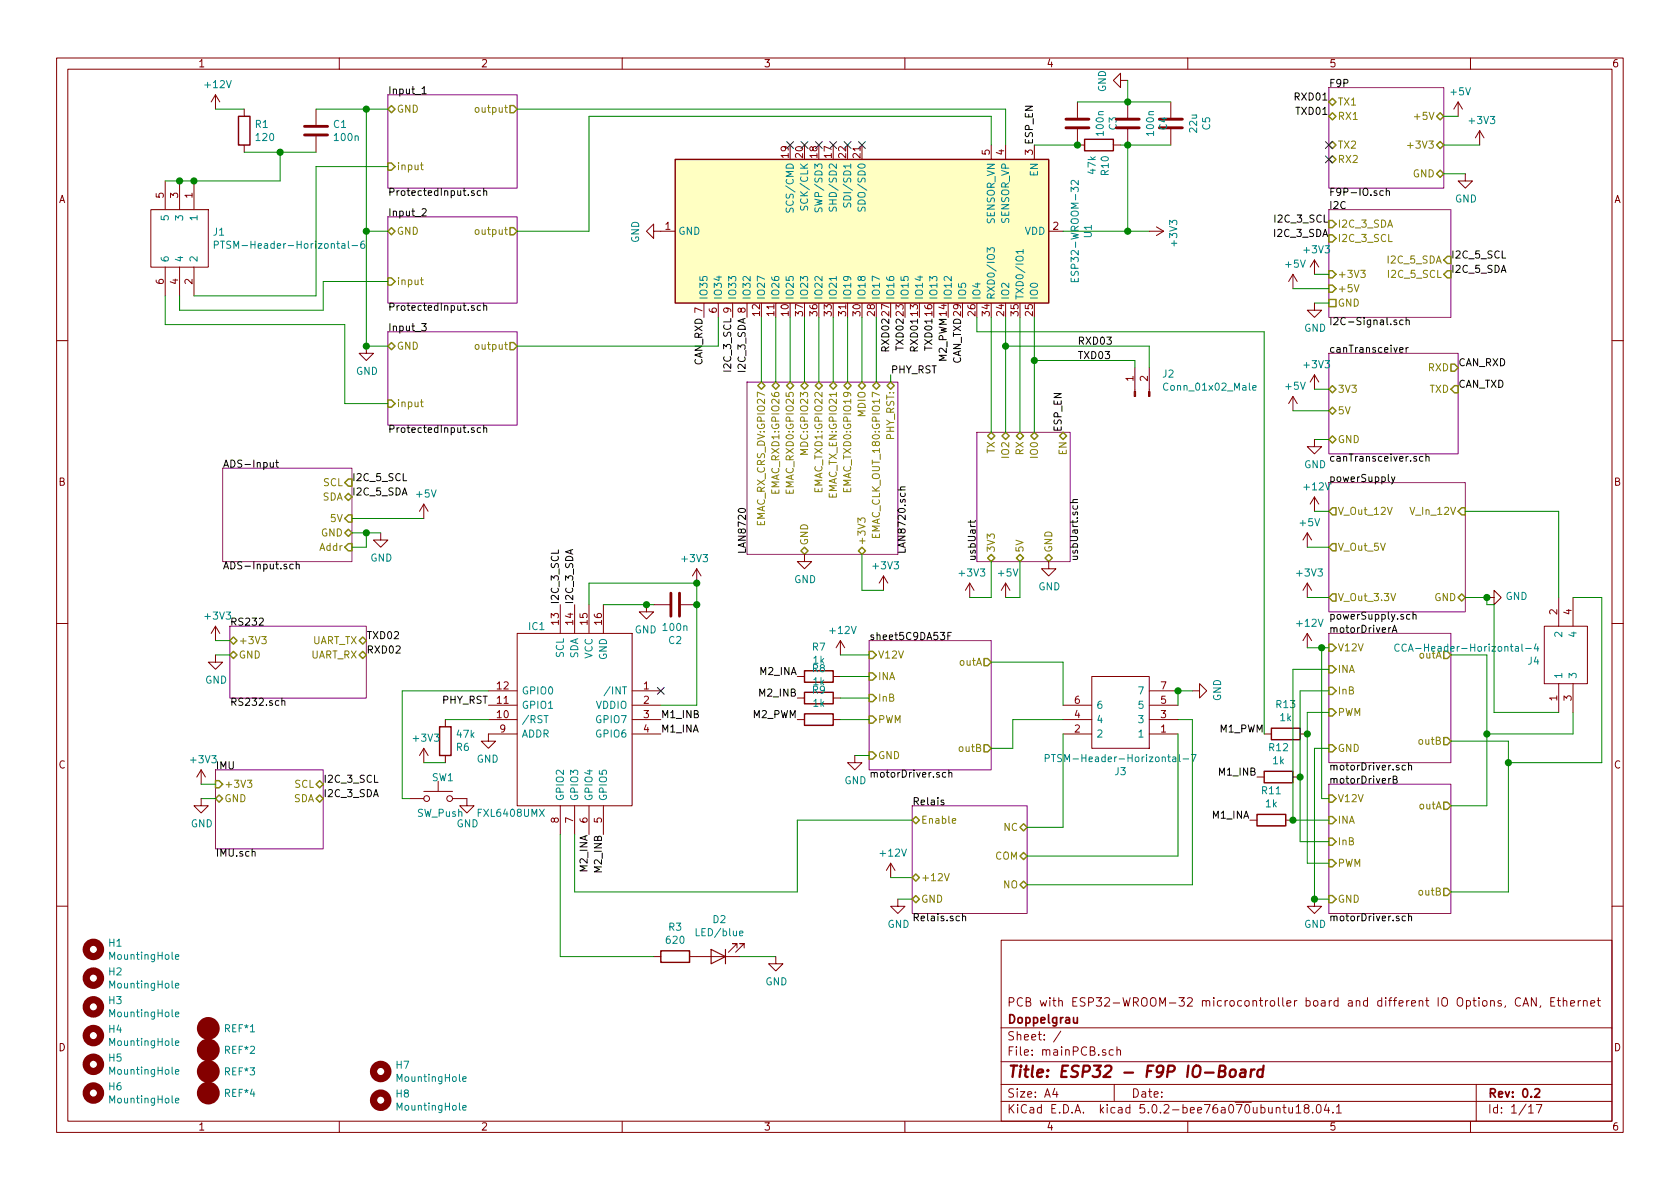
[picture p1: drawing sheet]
EESchema Schematic File Version 4
LIBS:mainPCB-cache
EELAYER 26 0
EELAYER END
$Descr A4 11693 8268
encoding utf-8
Sheet 1 17
Title "ESP32 - F9P IO-Board"
Date ""
Rev "0.2"
Comp "Doppelgrau"
Comment1 "PCB with ESP32-WROOM-32 microcontroller board and different IO Options, CAN, Ethernet"
Comment2 ""
Comment3 ""
Comment4 ""
$EndDescr
$Sheet
S 9250 3350 950  900 
U 5C428BD5
F0 "powerSupply" 50
F1 "powerSupply.sch" 50
F2 "V_In_12V" I R 10200 3550 50 
F3 "GND" B R 10200 4150 50 
F4 "V_Out_12V" O L 9250 3550 50 
F5 "V_Out_5V" O L 9250 3800 50 
F6 "V_Out_3.3V" O L 9250 4150 50 
$EndSheet
$Comp
L power:+12V #PWR023
U 1 1
P 6200 6100
F 0 "#PWR023" H 6200 5950 50  0001 C CNN
F 1 "+12V" H 6215 6273 50  0000 C CNN
F 2 "" H 6200 6100 50  0001 C CNN
F 3 "" H 6200 6100 50  0001 C CNN
	1    6200 6100
	1    0    0    -1  
$EndComp
$Comp
L power:+5V #PWR033
U 1 1
P 9100 3800
F 0 "#PWR033" H 9100 3650 50  0001 C CNN
F 1 "+5V" H 9115 3973 50  0000 C CNN
F 2 "" H 9100 3800 50  0001 C CNN
F 3 "" H 9100 3800 50  0001 C CNN
	1    9100 3800
	1    0    0    -1  
$EndComp
$Comp
L power:+3V3 #PWR034
U 1 1
P 9100 4150
F 0 "#PWR034" H 9100 4000 50  0001 C CNN
F 1 "+3V3" H 9115 4323 50  0000 C CNN
F 2 "" H 9100 4150 50  0001 C CNN
F 3 "" H 9100 4150 50  0001 C CNN
	1    9100 4150
	1    0    0    -1  
$EndComp
Wire Wire Line
	6200 6100 6350 6100
Wire Wire Line
	9250 3800 9100 3800
Wire Wire Line
	9100 4150 9250 4150
$Sheet
S 9250 4400 850  900 
U 5C443F4F
F0 "motorDriverA" 50
F1 "motorDriver.sch" 50
F2 "V12V" I L 9250 4500 50 
F3 "outA" O R 10100 4550 50 
F4 "outB" O R 10100 5150 50 
F5 "INA" I L 9250 4650 50 
F6 "InB" I L 9250 4800 50 
F7 "PWM" I L 9250 4950 50 
F8 "GND" I L 9250 5200 50 
$EndSheet
$Sheet
S 2700 650  900  650 
U 5C4EB24D
F0 "Input_1" 50
F1 "ProtectedInput.sch" 50
F2 "GND" B L 2700 750 50 
F3 "output" O R 3600 750 50 
F4 "input" I L 2700 1150 50 
$EndSheet
$Sheet
S 2700 1500 900  600 
U 5C4EB277
F0 "Input_2" 50
F1 "ProtectedInput.sch" 50
F2 "GND" B L 2700 1600 50 
F3 "output" O R 3600 1600 50 
F4 "input" I L 2700 1950 50 
$EndSheet
$Comp
L power:+12V #PWR01
U 1 1
P 1500 750
F 0 "#PWR01" H 1500 600 50  0001 C CNN
F 1 "+12V" H 1515 923 50  0000 C CNN
F 2 "" H 1500 750 50  0001 C CNN
F 3 "" H 1500 750 50  0001 C CNN
	1    1500 750 
	1    0    0    -1  
$EndComp
$Comp
L power:GND #PWR04
U 1 1
P 2550 2400
F 0 "#PWR04" H 2550 2150 50  0001 C CNN
F 1 "GND" H 2555 2227 50  0000 C CNN
F 2 "" H 2550 2400 50  0001 C CNN
F 3 "" H 2550 2400 50  0001 C CNN
	1    2550 2400
	1    0    0    -1  
$EndComp
Wire Wire Line
	1700 750  1500 750 
Wire Wire Line
	2550 750  2700 750 
Wire Wire Line
	2550 1600 2700 1600
Connection ~ 2550 1600
Wire Wire Line
	2250 1950 2700 1950
$Comp
L Device:R R1
U 1 1
P 1700 900
F 0 "R1" H 1770 946 50  0000 L CNN
F 1 "120" H 1770 855 50  0000 L CNN
F 2 "Resistor_SMD:R_0805_2012Metric" V 1630 900 50  0001 C CNN
F 3 "" H 1700 900 50  0001 C CNN
	1    1700 900 
	1    0    0    -1  
$EndComp
$Sheet
S 1550 3250 900  650 
U 5C531571
F0 "ADS-Input" 50
F1 "ADS-Input.sch" 50
F2 "GND" B R 2450 3700 50 
F3 "SDA" B R 2450 3450 50 
F4 "SCL" I R 2450 3350 50 
F5 "5V" I R 2450 3600 50 
F6 "Addr" I R 2450 3800 50 
$EndSheet
Wire Wire Line
	2450 3600 2950 3600
$Comp
L power:+5V #PWR012
U 1 1
P 2950 3600
F 0 "#PWR012" H 2950 3450 50  0001 C CNN
F 1 "+5V" H 2965 3773 50  0000 C CNN
F 2 "" H 2950 3600 50  0001 C CNN
F 3 "" H 2950 3600 50  0001 C CNN
	1    2950 3600
	1    0    0    -1  
$EndComp
Text Label 2450 3350 0    50   ~ 0
I2C_5_SCL
Text Label 2450 3450 0    50   ~ 0
I2C_5_SDA
Text Label 2250 5450 0    50   ~ 0
I2C_3_SCL
Text Label 2250 5550 0    50   ~ 0
I2C_3_SDA
$Comp
L Device:C C1
U 1 1
P 2200 900
F 0 "C1" H 2315 946 50  0000 L CNN
F 1 "100n" H 2315 855 50  0000 L CNN
F 2 "Capacitor_SMD:C_0805_2012Metric" H 2238 750 50  0001 C CNN
F 3 "" H 2200 900 50  0001 C CNN
	1    2200 900 
	1    0    0    -1  
$EndComp
Wire Wire Line
	2550 750  2550 1600
Wire Wire Line
	2550 750  2200 750 
Connection ~ 2550 750 
Wire Wire Line
	2200 1050 1950 1050
$Comp
L Mechanical:MountingHole H5
U 1 1
P 650 7400
F 0 "H5" H 750 7446 50  0000 L CNN
F 1 "MountingHole" H 750 7355 50  0000 L CNN
F 2 "MountingHole:MountingHole_3.2mm_M3_DIN965" H 650 7400 50  0001 C CNN
F 3 "" H 650 7400 50  0001 C CNN
	1    650  7400
	1    0    0    -1  
$EndComp
$Comp
L Mechanical:MountingHole H2
U 1 1
P 650 6800
F 0 "H2" H 750 6846 50  0000 L CNN
F 1 "MountingHole" H 750 6755 50  0000 L CNN
F 2 "MountingHole:MountingHole_4.3mm_M4_DIN965" H 650 6800 50  0001 C CNN
F 3 "" H 650 6800 50  0001 C CNN
	1    650  6800
	1    0    0    -1  
$EndComp
$Comp
L Mechanical:MountingHole H3
U 1 1
P 650 7000
F 0 "H3" H 750 7046 50  0000 L CNN
F 1 "MountingHole" H 750 6955 50  0000 L CNN
F 2 "MountingHole:MountingHole_4.3mm_M4_DIN965" H 650 7000 50  0001 C CNN
F 3 "" H 650 7000 50  0001 C CNN
	1    650  7000
	1    0    0    -1  
$EndComp
$Comp
L Mechanical:MountingHole H1
U 1 1
P 650 6600
F 0 "H1" H 750 6646 50  0000 L CNN
F 1 "MountingHole" H 750 6555 50  0000 L CNN
F 2 "MountingHole:MountingHole_4.3mm_M4_DIN965" H 650 6600 50  0001 C CNN
F 3 "" H 650 6600 50  0001 C CNN
	1    650  6600
	1    0    0    -1  
$EndComp
$Comp
L Mechanical:MountingHole H4
U 1 1
P 650 7200
F 0 "H4" H 750 7246 50  0000 L CNN
F 1 "MountingHole" H 750 7155 50  0000 L CNN
F 2 "MountingHole:MountingHole_4.3mm_M4_DIN965" H 650 7200 50  0001 C CNN
F 3 "" H 650 7200 50  0001 C CNN
	1    650  7200
	1    0    0    -1  
$EndComp
$Sheet
S 9250 5450 850  900 
U 5C9CCBB2
F0 "motorDriverB" 50
F1 "motorDriver.sch" 50
F2 "V12V" I L 9250 5550 50 
F3 "outA" O R 10100 5600 50 
F4 "outB" O R 10100 6200 50 
F5 "INA" I L 9250 5700 50 
F6 "InB" I L 9250 5850 50 
F7 "PWM" I L 9250 6000 50 
F8 "GND" I L 9250 6250 50 
$EndSheet
Wire Wire Line
	10200 4150 10350 4150
Wire Wire Line
	10100 4550 10350 4550
Wire Wire Line
	10500 5150 10100 5150
Wire Wire Line
	10500 5150 10500 5300
Wire Wire Line
	10500 6200 10100 6200
Wire Wire Line
	10100 5600 10350 5600
Wire Wire Line
	10350 5600 10350 5100
Wire Wire Line
	9250 5200 9150 5200
Wire Wire Line
	9150 5200 9150 6250
Wire Wire Line
	9150 6250 9250 6250
$Comp
L power:GND #PWR041
U 1 1
P 9150 6250
F 0 "#PWR041" H 9150 6000 50  0001 C CNN
F 1 "GND" H 9155 6077 50  0000 C CNN
F 2 "" H 9150 6250 50  0001 C CNN
F 3 "" H 9150 6250 50  0001 C CNN
	1    9150 6250
	1    0    0    -1  
$EndComp
Connection ~ 9150 6250
Wire Wire Line
	9250 6000 9100 6000
Wire Wire Line
	9100 4950 9250 4950
Wire Wire Line
	9250 5850 9050 5850
Wire Wire Line
	9050 4800 9250 4800
Wire Wire Line
	9250 5700 9000 5700
Wire Wire Line
	9000 4650 9250 4650
Wire Wire Line
	9250 4500 9200 4500
Wire Wire Line
	9200 4500 9200 5550
Wire Wire Line
	9200 5550 9250 5550
$Comp
L power:+12V #PWR035
U 1 1
P 9100 4500
F 0 "#PWR035" H 9100 4350 50  0001 C CNN
F 1 "+12V" H 9115 4673 50  0000 C CNN
F 2 "" H 9100 4500 50  0001 C CNN
F 3 "" H 9100 4500 50  0001 C CNN
	1    9100 4500
	1    0    0    -1  
$EndComp
Wire Wire Line
	9200 4500 9100 4500
Connection ~ 9200 4500
$Comp
L Device:R R11
U 1 1
P 8850 5700
F 0 "R11" V 8643 5700 50  0000 C CNN
F 1 "1k" V 8734 5700 50  0000 C CNN
F 2 "Resistor_SMD:R_0805_2012Metric" V 8780 5700 50  0001 C CNN
F 3 "~" H 8850 5700 50  0001 C CNN
	1    8850 5700
	0    1    1    0   
$EndComp
Connection ~ 9000 5700
$Comp
L Device:R R12
U 1 1
P 8900 5400
F 0 "R12" V 8693 5400 50  0000 C CNN
F 1 "1k" V 8784 5400 50  0000 C CNN
F 2 "Resistor_SMD:R_0805_2012Metric" V 8830 5400 50  0001 C CNN
F 3 "~" H 8900 5400 50  0001 C CNN
	1    8900 5400
	0    1    1    0   
$EndComp
$Comp
L Device:R R13
U 1 1
P 8950 5100
F 0 "R13" V 8743 5100 50  0000 C CNN
F 1 "1k" V 8834 5100 50  0000 C CNN
F 2 "Resistor_SMD:R_0805_2012Metric" V 8880 5100 50  0001 C CNN
F 3 "~" H 8950 5100 50  0001 C CNN
	1    8950 5100
	0    1    1    0   
$EndComp
Connection ~ 9050 5400
Wire Wire Line
	9050 5400 9050 4800
Connection ~ 9100 5100
Wire Wire Line
	9100 5100 9100 4950
Text Label 8800 5100 2    50   ~ 0
M1_PWM
Wire Wire Line
	9050 5400 9050 5850
Wire Wire Line
	9000 4650 9000 5700
Wire Wire Line
	9100 5100 9100 6000
Text Label 8750 5400 2    50   ~ 0
M1_INB
Text Label 8700 5700 2    50   ~ 0
M1_INA
$Comp
L RF_Module:ESP32-WROOM-32 U1
U 1 1
P 6000 1600
F 0 "U1" H 6000 3178 50  0000 C CNN
F 1 "ESP32-WROOM-32" H 6000 3087 50  0000 C CNN
F 2 "RF_Module:ESP32-WROOM-32" H 6000 100 50  0001 C CNN
F 3 "https://www.espressif.com/sites/default/files/documentation/esp32-wroom-32_datasheet_en.pdf" H 5700 1650 50  0001 C CNN
	1    6000 1600
	0    1    1    0   
$EndComp
$Sheet
S 9250 1450 850  750 
U 5CA10EE5
F0 "I2C" 50
F1 "I2C-Signal.sch" 50
F2 "I2C_3_SDA" I L 9250 1550 50 
F3 "I2C_3_SCL" I L 9250 1650 50 
F4 "+3V3" I L 9250 1900 50 
F5 "+5V" I L 9250 2000 50 
F6 "GND" U L 9250 2100 50 
F7 "I2C_5_SDA" I R 10100 1800 50 
F8 "I2C_5_SCL" I R 10100 1900 50 
$EndSheet
$Comp
L power:GND #PWR011
U 1 1
P 2650 3700
F 0 "#PWR011" H 2650 3450 50  0001 C CNN
F 1 "GND" H 2655 3527 50  0000 C CNN
F 2 "" H 2650 3700 50  0001 C CNN
F 3 "" H 2650 3700 50  0001 C CNN
	1    2650 3700
	1    0    0    -1  
$EndComp
Wire Wire Line
	2650 3700 2550 3700
$Sheet
S 9250 600  800  700 
U 5C9A3001
F0 "F9P" 50
F1 "F9P-IO.sch" 50
F2 "GND" B R 10050 1200 50 
F3 "+5V" B R 10050 800 50 
F4 "+3V3" B R 10050 1000 50 
F5 "TX1" B L 9250 700 50 
F6 "RX1" B L 9250 800 50 
F7 "TX2" B L 9250 1000 50 
F8 "RX2" B L 9250 1100 50 
$EndSheet
$Sheet
S 2700 2300 900  650 
U 5C9B01EE
F0 "Input_3" 50
F1 "ProtectedInput.sch" 50
F2 "GND" B L 2700 2400 50 
F3 "output" O R 3600 2400 50 
F4 "input" I L 2700 2800 50 
$EndSheet
$Sheet
S 9250 2450 900  700 
U 5C9C5354
F0 "canTransceiver" 50
F1 "canTransceiver.sch" 50
F2 "TXD" I R 10150 2700 50 
F3 "RXD" O R 10150 2550 50 
F4 "5V" B L 9250 2850 50 
F5 "3V3" B L 9250 2700 50 
F6 "GND" B L 9250 3050 50 
$EndSheet
$Sheet
S 6800 3000 650  900 
U 5C9C8AC0
F0 "usbUart" 50
F1 "usbUart.sch" 50
F2 "3V3" B B 6900 3900 50 
F3 "5V" B B 7100 3900 50 
F4 "GND" B B 7300 3900 50 
F5 "TX" B T 6900 3000 50 
F6 "RX" B T 7100 3000 50 
F7 "EN" B T 7400 3000 50 
F8 "IO0" B T 7200 3000 50 
F9 "IO2" B T 7000 3000 50 
$EndSheet
$Sheet
S 6050 4450 850  900 
U 5C9DA551
F0 "sheet5C9DA53F" 50
F1 "motorDriver.sch" 50
F2 "V12V" I L 6050 4550 50 
F3 "outA" O R 6900 4600 50 
F4 "outB" O R 6900 5200 50 
F5 "INA" I L 6050 4700 50 
F6 "InB" I L 6050 4850 50 
F7 "PWM" I L 6050 5000 50 
F8 "GND" I L 6050 5250 50 
$EndSheet
Wire Wire Line
	5950 5250 6050 5250
$Comp
L power:GND #PWR022
U 1 1
P 5950 5250
F 0 "#PWR022" H 5950 5000 50  0001 C CNN
F 1 "GND" H 5955 5077 50  0000 C CNN
F 2 "" H 5950 5250 50  0001 C CNN
F 3 "" H 5950 5250 50  0001 C CNN
	1    5950 5250
	1    0    0    -1  
$EndComp
$Comp
L power:+12V #PWR020
U 1 1
P 5850 4550
F 0 "#PWR020" H 5850 4400 50  0001 C CNN
F 1 "+12V" H 5865 4723 50  0000 C CNN
F 2 "" H 5850 4550 50  0001 C CNN
F 3 "" H 5850 4550 50  0001 C CNN
	1    5850 4550
	1    0    0    -1  
$EndComp
Text Label 5550 5000 2    50   ~ 0
M2_PWM
Text Label 5550 4850 2    50   ~ 0
M2_INB
Text Label 5550 4700 2    50   ~ 0
M2_INA
Wire Wire Line
	5850 4550 6050 4550
$Comp
L Device:R R7
U 1 1
P 5700 4700
F 0 "R7" V 5493 4700 50  0000 C CNN
F 1 "1k" V 5584 4700 50  0000 C CNN
F 2 "Resistor_SMD:R_0805_2012Metric" V 5630 4700 50  0001 C CNN
F 3 "~" H 5700 4700 50  0001 C CNN
	1    5700 4700
	0    1    1    0   
$EndComp
$Comp
L Device:R R8
U 1 1
P 5700 4850
F 0 "R8" V 5493 4850 50  0000 C CNN
F 1 "1k" V 5584 4850 50  0000 C CNN
F 2 "Resistor_SMD:R_0805_2012Metric" V 5630 4850 50  0001 C CNN
F 3 "~" H 5700 4850 50  0001 C CNN
	1    5700 4850
	0    1    1    0   
$EndComp
$Comp
L Device:R R9
U 1 1
P 5700 5000
F 0 "R9" V 5493 5000 50  0000 C CNN
F 1 "1k" V 5584 5000 50  0000 C CNN
F 2 "Resistor_SMD:R_0805_2012Metric" V 5630 5000 50  0001 C CNN
F 3 "~" H 5700 5000 50  0001 C CNN
	1    5700 5000
	0    1    1    0   
$EndComp
Wire Wire Line
	5850 4700 6050 4700
Wire Wire Line
	6050 4850 5850 4850
$Comp
L power:+5V #PWR031
U 1 1
P 9000 2000
F 0 "#PWR031" H 9000 1850 50  0001 C CNN
F 1 "+5V" H 9015 2173 50  0000 C CNN
F 2 "" H 9000 2000 50  0001 C CNN
F 3 "" H 9000 2000 50  0001 C CNN
	1    9000 2000
	1    0    0    -1  
$EndComp
$Comp
L power:+3V3 #PWR036
U 1 1
P 9150 1900
F 0 "#PWR036" H 9150 1750 50  0001 C CNN
F 1 "+3V3" H 9165 2073 50  0000 C CNN
F 2 "" H 9150 1900 50  0001 C CNN
F 3 "" H 9150 1900 50  0001 C CNN
	1    9150 1900
	1    0    0    -1  
$EndComp
Wire Wire Line
	9150 2100 9250 2100
$Comp
L power:GND #PWR037
U 1 1
P 9150 2100
F 0 "#PWR037" H 9150 1850 50  0001 C CNN
F 1 "GND" H 9155 1927 50  0000 C CNN
F 2 "" H 9150 2100 50  0001 C CNN
F 3 "" H 9150 2100 50  0001 C CNN
	1    9150 2100
	1    0    0    -1  
$EndComp
Wire Wire Line
	9250 1900 9150 1900
Wire Wire Line
	9000 2000 9250 2000
Text Label 10100 1800 0    50   ~ 0
I2C_5_SCL
Text Label 10100 1900 0    50   ~ 0
I2C_5_SDA
Text Label 9250 1550 2    50   ~ 0
I2C_3_SCL
Text Label 9250 1650 2    50   ~ 0
I2C_3_SDA
$Comp
L power:GND #PWR028
U 1 1
P 8300 4800
F 0 "#PWR028" H 8300 4550 50  0001 C CNN
F 1 "GND" H 8305 4627 50  0000 C CNN
F 2 "" H 8300 4800 50  0001 C CNN
F 3 "" H 8300 4800 50  0001 C CNN
	1    8300 4800
	0    -1   -1   0   
$EndComp
$Comp
L Device:R R10
U 1 1
P 7650 1000
F 0 "R10" H 7720 1046 50  0000 L CNN
F 1 "47k" H 7720 955 50  0000 L CNN
F 2 "Resistor_SMD:R_0805_2012Metric" V 7580 1000 50  0001 C CNN
F 3 "~" H 7650 1000 50  0001 C CNN
	1    7650 1000
	0    1    1    0   
$EndComp
$Comp
L Device:C C3
U 1 1
P 7500 850
F 0 "C3" V 7248 850 50  0000 C CNN
F 1 "100n" V 7339 850 50  0000 C CNN
F 2 "Capacitor_SMD:C_0805_2012Metric" H 7538 700 50  0001 C CNN
F 3 "~" H 7500 850 50  0001 C CNN
	1    7500 850 
	-1   0    0    1   
$EndComp
$Comp
L Device:C C5
U 1 1
P 8150 850
F 0 "C5" V 7898 850 50  0000 C CNN
F 1 "22u" V 7989 850 50  0000 C CNN
F 2 "Capacitor_SMD:C_0805_2012Metric" H 8188 700 50  0001 C CNN
F 3 "~" H 8150 850 50  0001 C CNN
	1    8150 850 
	-1   0    0    1   
$EndComp
$Comp
L Device:C C4
U 1 1
P 7850 850
F 0 "C4" V 7598 850 50  0000 C CNN
F 1 "100n" V 7689 850 50  0000 C CNN
F 2 "Capacitor_SMD:C_0805_2012Metric" H 7888 700 50  0001 C CNN
F 3 "~" H 7850 850 50  0001 C CNN
	1    7850 850 
	-1   0    0    1   
$EndComp
Wire Wire Line
	8150 1000 7850 1000
Connection ~ 7850 1000
Wire Wire Line
	7850 1000 7800 1000
Wire Wire Line
	7850 1600 8000 1600
Wire Wire Line
	7850 1600 7850 1000
$Comp
L power:GND #PWR015
U 1 1
P 4600 1600
F 0 "#PWR015" H 4600 1350 50  0001 C CNN
F 1 "GND" H 4605 1427 50  0000 C CNN
F 2 "" H 4600 1600 50  0001 C CNN
F 3 "" H 4600 1600 50  0001 C CNN
	1    4600 1600
	0    1    1    0   
$EndComp
$Comp
L power:GND #PWR029
U 1 1
P 7850 550
F 0 "#PWR029" H 7850 300 50  0001 C CNN
F 1 "GND" H 7855 377 50  0000 C CNN
F 2 "" H 7850 550 50  0001 C CNN
F 3 "" H 7850 550 50  0001 C CNN
	1    7850 550 
	0    1    1    0   
$EndComp
Wire Wire Line
	7500 700  7850 700 
Connection ~ 7850 700 
Wire Wire Line
	7850 700  8150 700 
Wire Wire Line
	7850 550  7850 700 
NoConn ~ 6000 1000
NoConn ~ 5600 1000
NoConn ~ 5900 1000
NoConn ~ 5800 1000
NoConn ~ 5700 1000
NoConn ~ 5500 1000
$Comp
L power:+3V3 #PWR030
U 1 1
P 8000 1600
F 0 "#PWR030" H 8000 1450 50  0001 C CNN
F 1 "+3V3" H 8015 1773 50  0000 C CNN
F 2 "" H 8000 1600 50  0001 C CNN
F 3 "" H 8000 1600 50  0001 C CNN
	1    8000 1600
	0    1    1    0   
$EndComp
Wire Wire Line
	7000 1000 7000 750 
Wire Wire Line
	3600 1600 4100 1600
Wire Wire Line
	4100 1600 4100 800 
Wire Wire Line
	6900 800  6900 1000
Wire Wire Line
	5000 2400 5000 2200
$Comp
L power:+5V #PWR032
U 1 1
P 9000 2850
F 0 "#PWR032" H 9000 2700 50  0001 C CNN
F 1 "+5V" H 9015 3023 50  0000 C CNN
F 2 "" H 9000 2850 50  0001 C CNN
F 3 "" H 9000 2850 50  0001 C CNN
	1    9000 2850
	1    0    0    -1  
$EndComp
$Comp
L power:+3V3 #PWR038
U 1 1
P 9150 2700
F 0 "#PWR038" H 9150 2550 50  0001 C CNN
F 1 "+3V3" H 9165 2873 50  0000 C CNN
F 2 "" H 9150 2700 50  0001 C CNN
F 3 "" H 9150 2700 50  0001 C CNN
	1    9150 2700
	1    0    0    -1  
$EndComp
Wire Wire Line
	6250 6250 6350 6250
$Comp
L power:GND #PWR024
U 1 1
P 6250 6250
F 0 "#PWR024" H 6250 6000 50  0001 C CNN
F 1 "GND" H 6255 6077 50  0000 C CNN
F 2 "" H 6250 6250 50  0001 C CNN
F 3 "" H 6250 6250 50  0001 C CNN
	1    6250 6250
	1    0    0    -1  
$EndComp
Wire Wire Line
	9250 2700 9150 2700
Wire Wire Line
	9000 2850 9250 2850
Text Label 5100 2200 3    50   ~ 0
I2C_3_SCL
Text Label 5200 2200 3    50   ~ 0
I2C_3_SDA
$Sheet
S 6350 5600 800  750 
U 5CAF5163
F0 "Relais" 50
F1 "Relais.sch" 50
F2 "COM" B R 7150 5950 50 
F3 "NC" B R 7150 5750 50 
F4 "NO" B R 7150 6150 50 
F5 "Enable" B L 6350 5700 50 
F6 "GND" B L 6350 6250 50 
F7 "+12V" B L 6350 6100 50 
$EndSheet
$Comp
L power:GND #PWR045
U 1 1
P 10350 4150
F 0 "#PWR045" H 10350 3900 50  0001 C CNN
F 1 "GND" V 10355 4022 50  0000 R CNN
F 2 "" H 10350 4150 50  0001 C CNN
F 3 "" H 10350 4150 50  0001 C CNN
	1    10350 4150
	0    -1   -1   0   
$EndComp
Wire Wire Line
	7500 1000 7200 1000
Connection ~ 7500 1000
Wire Wire Line
	7850 1600 7400 1600
Connection ~ 7850 1600
Text Label 7200 1000 1    50   ~ 0
ESP_EN
Text Label 7400 3000 1    50   ~ 0
ESP_EN
Wire Wire Line
	7200 2200 7200 2500
Wire Wire Line
	7100 2200 7100 3000
$Comp
L power:GND #PWR027
U 1 1
P 7300 3900
F 0 "#PWR027" H 7300 3650 50  0001 C CNN
F 1 "GND" H 7305 3727 50  0000 C CNN
F 2 "" H 7300 3900 50  0001 C CNN
F 3 "" H 7300 3900 50  0001 C CNN
	1    7300 3900
	1    0    0    -1  
$EndComp
$Comp
L power:+5V #PWR026
U 1 1
P 7000 4150
F 0 "#PWR026" H 7000 4000 50  0001 C CNN
F 1 "+5V" H 7015 4323 50  0000 C CNN
F 2 "" H 7000 4150 50  0001 C CNN
F 3 "" H 7000 4150 50  0001 C CNN
	1    7000 4150
	1    0    0    -1  
$EndComp
$Comp
L power:+3V3 #PWR025
U 1 1
P 6750 4150
F 0 "#PWR025" H 6750 4000 50  0001 C CNN
F 1 "+3V3" H 6765 4323 50  0000 C CNN
F 2 "" H 6750 4150 50  0001 C CNN
F 3 "" H 6750 4150 50  0001 C CNN
	1    6750 4150
	1    0    0    -1  
$EndComp
Wire Wire Line
	6900 4150 6750 4150
Wire Wire Line
	7100 4150 7000 4150
$Comp
L Mechanical:MountingHole H8
U 1 1
P 2650 7650
F 0 "H8" H 2750 7696 50  0000 L CNN
F 1 "MountingHole" H 2750 7605 50  0000 L CNN
F 2 "MountingHole:MountingHole_3.2mm_M3_DIN965" H 2650 7650 50  0001 C CNN
F 3 "~" H 2650 7650 50  0001 C CNN
	1    2650 7650
	1    0    0    -1  
$EndComp
$Comp
L Mechanical:MountingHole H7
U 1 1
P 2650 7450
F 0 "H7" H 2750 7496 50  0000 L CNN
F 1 "MountingHole" H 2750 7405 50  0000 L CNN
F 2 "MountingHole:MountingHole_3.2mm_M3_DIN965" H 2650 7450 50  0001 C CNN
F 3 "~" H 2650 7450 50  0001 C CNN
	1    2650 7450
	1    0    0    -1  
$EndComp
$Sheet
S 5200 2650 1050 1200
U 5CBB01B4
F0 "LAN8720" 50
F1 "LAN8720.sch" 50
F2 "EMAC_CLK_OUT_180:GPIO17" B T 6100 2650 50 
F3 "EMAC_TXD0:GPIO19" B T 5900 2650 50 
F4 "EMAC_TXD1:GPIO22" B T 5700 2650 50 
F5 "EMAC_TX_EN:GPIO21" B T 5800 2650 50 
F6 "+3V3" B B 6000 3850 50 
F7 "PHY_RST:" B T 6200 2650 50 
F8 "MDC:GPIO23" B T 5600 2650 50 
F9 "GND" B B 5600 3850 50 
F10 "EMAC_RX_CRS_DV:GPIO27" B T 5300 2650 50 
F11 "EMAC_RXD0:GPIO25" B T 5500 2650 50 
F12 "EMAC_RXD1:GPIO26" B T 5400 2650 50 
F13 "MDIO" B T 6000 2650 50 
$EndSheet
Wire Wire Line
	7000 2200 7000 2400
Wire Wire Line
	6100 2200 6100 2650
Wire Wire Line
	5900 2200 5900 2650
Wire Wire Line
	5800 2200 5800 2650
Wire Wire Line
	5700 2200 5700 2650
Wire Wire Line
	5600 2650 5600 2200
Wire Wire Line
	5500 2200 5500 2650
Wire Wire Line
	5400 2650 5400 2200
Wire Wire Line
	5300 2200 5300 2650
Wire Wire Line
	6800 2200 6800 2300
Wire Wire Line
	6800 2300 8800 2300
Wire Wire Line
	7200 2500 7900 2500
Connection ~ 7200 2500
Wire Wire Line
	7200 2500 7200 3000
Wire Wire Line
	7100 3900 7100 4150
Wire Wire Line
	6900 4150 6900 3900
$Comp
L power:+3V3 #PWR021
U 1 1
P 6150 4100
F 0 "#PWR021" H 6150 3950 50  0001 C CNN
F 1 "+3V3" H 6165 4273 50  0000 C CNN
F 2 "" H 6150 4100 50  0001 C CNN
F 3 "" H 6150 4100 50  0001 C CNN
	1    6150 4100
	1    0    0    -1  
$EndComp
$Comp
L power:GND #PWR019
U 1 1
P 5600 3850
F 0 "#PWR019" H 5600 3600 50  0001 C CNN
F 1 "GND" H 5605 3677 50  0000 C CNN
F 2 "" H 5600 3850 50  0001 C CNN
F 3 "" H 5600 3850 50  0001 C CNN
	1    5600 3850
	1    0    0    -1  
$EndComp
Wire Wire Line
	6000 3850 6000 4100
Wire Wire Line
	6000 4100 6150 4100
Text Label 4900 2200 3    50   ~ 0
CAN_RXD
Text Label 6700 2200 3    50   ~ 0
CAN_TXD
Text Label 10150 2550 0    50   ~ 0
CAN_RXD
Text Label 10150 2700 0    50   ~ 0
CAN_TXD
Wire Wire Line
	2450 3800 2550 3800
Wire Wire Line
	2550 3800 2550 3700
Connection ~ 2550 3700
Wire Wire Line
	2550 3700 2450 3700
Wire Wire Line
	2550 1600 2550 2400
Wire Wire Line
	2700 2400 2550 2400
Wire Wire Line
	2400 2800 2700 2800
Connection ~ 1950 1050
Wire Wire Line
	1950 1050 1700 1050
Text Label 6200 2200 3    50   ~ 0
RXD02
Text Label 6300 2200 3    50   ~ 0
TXD02
Text Label 6500 2200 3    50   ~ 0
TXD01
Text Label 6400 2200 3    50   ~ 0
RXD01
Text Label 6600 2200 3    50   ~ 0
M2_PWM
Text Label 9250 700  2    50   ~ 0
RXD01
Text Label 9250 800  2    50   ~ 0
TXD01
NoConn ~ 9250 1000
NoConn ~ 9250 1100
$Comp
L power:GND #PWR043
U 1 1
P 10200 1200
F 0 "#PWR043" H 10200 950 50  0001 C CNN
F 1 "GND" H 10205 1027 50  0000 C CNN
F 2 "" H 10200 1200 50  0001 C CNN
F 3 "" H 10200 1200 50  0001 C CNN
	1    10200 1200
	1    0    0    -1  
$EndComp
$Comp
L power:+3V3 #PWR044
U 1 1
P 10300 1000
F 0 "#PWR044" H 10300 850 50  0001 C CNN
F 1 "+3V3" H 10315 1173 50  0000 C CNN
F 2 "" H 10300 1000 50  0001 C CNN
F 3 "" H 10300 1000 50  0001 C CNN
	1    10300 1000
	1    0    0    -1  
$EndComp
$Comp
L power:+5V #PWR042
U 1 1
P 10150 800
F 0 "#PWR042" H 10150 650 50  0001 C CNN
F 1 "+5V" H 10165 973 50  0000 C CNN
F 2 "" H 10150 800 50  0001 C CNN
F 3 "" H 10150 800 50  0001 C CNN
	1    10150 800 
	1    0    0    -1  
$EndComp
Wire Wire Line
	10050 800  10150 800 
Wire Wire Line
	10300 1000 10050 1000
Wire Wire Line
	10050 1200 10200 1200
$Sheet
S 1600 4350 950  500 
U 5CE27366
F0 "RS232" 50
F1 "RS232.sch" 50
F2 "UART_TX" B R 2550 4450 50 
F3 "UART_RX" B R 2550 4550 50 
F4 "GND" B L 1600 4550 50 
F5 "+3V3" B L 1600 4450 50 
$EndSheet
Connection ~ 2550 2400
$Comp
L Interface_Expansion_own:FXL6408UMX IC1
U 1 1
P 4000 4950
F 0 "IC1" H 4200 5550 50  0000 L CNN
F 1 "FXL6408UMX" H 4200 4250 50  0000 L CNN
F 2 "ICs_own:QFN40P180X260X55-16N" H 4450 4050 50  0001 L CNN
F 3 "https://pt.mouser.com/datasheet/2/308/FXL6408-1301001.pdf" H 4450 3950 50  0001 L CNN
F 4 "Fully Configurable 8-Bit I2C-Controlled GPIO Expander" H 4450 3850 50  0001 L CNN "Description"
F 5 "0.55" H 4450 5200 50  0001 L CNN "Height"
F 6 "512-FXL6408UMX" H 4450 3750 50  0001 L CNN "Mouser Part Number"
F 7 "ON Semiconductor" H 4450 3650 50  0001 L CNN "Manufacturer_Name"
F 8 "FXL6408UMX" H 4450 4150 50  0001 L CNN "Manufacturer_Part_Number"
	1    4000 4950
	-1   0    0    -1  
$EndComp
Text Label 3900 4200 1    50   ~ 0
I2C_3_SCL
Text Label 4000 4200 1    50   ~ 0
I2C_3_SDA
NoConn ~ 4600 4800
$Comp
L power:GND #PWR016
U 1 1
P 3400 5100
F 0 "#PWR016" H 3400 4850 50  0001 C CNN
F 1 "GND" H 3405 4927 50  0000 C CNN
F 2 "" H 3400 5100 50  0001 C CNN
F 3 "" H 3400 5100 50  0001 C CNN
	1    3400 5100
	-1   0    0    -1  
$EndComp
$Comp
L Device:R R6
U 1 1
P 3100 5150
F 0 "R6" H 3170 5196 50  0000 L CNN
F 1 "47k" H 3170 5105 50  0000 L CNN
F 2 "Resistor_SMD:R_0805_2012Metric" V 3030 5150 50  0001 C CNN
F 3 "~" H 3100 5150 50  0001 C CNN
	1    3100 5150
	1    0    0    1   
$EndComp
$Comp
L power:+3V3 #PWR017
U 1 1
P 2950 5300
F 0 "#PWR017" H 2950 5150 50  0001 C CNN
F 1 "+3V3" H 2965 5473 50  0000 C CNN
F 2 "" H 2950 5300 50  0001 C CNN
F 3 "" H 2950 5300 50  0001 C CNN
	1    2950 5300
	1    0    0    -1  
$EndComp
Wire Wire Line
	3100 5000 3400 5000
Wire Wire Line
	3100 5300 2950 5300
$Comp
L power:+3V3 #PWR013
U 1 1
P 4850 4050
F 0 "#PWR013" H 4850 3900 50  0001 C CNN
F 1 "+3V3" H 4865 4223 50  0000 C CNN
F 2 "" H 4850 4050 50  0001 C CNN
F 3 "" H 4850 4050 50  0001 C CNN
	1    4850 4050
	-1   0    0    -1  
$EndComp
Wire Wire Line
	4100 4050 4850 4050
Wire Wire Line
	4850 4050 4850 4200
Wire Wire Line
	4850 4900 4600 4900
Connection ~ 4850 4050
$Comp
L Device:C C2
U 1 1
P 4700 4200
F 0 "C2" V 4448 4200 50  0000 C CNN
F 1 "100n" V 4539 4200 50  0000 C CNN
F 2 "Capacitor_SMD:C_0805_2012Metric" H 4738 4050 50  0001 C CNN
F 3 "~" H 4700 4200 50  0001 C CNN
	1    4700 4200
	0    1    -1   0   
$EndComp
Connection ~ 4850 4200
Wire Wire Line
	4550 4200 4500 4200
$Comp
L power:GND #PWR014
U 1 1
P 4500 4200
F 0 "#PWR014" H 4500 3950 50  0001 C CNN
F 1 "GND" H 4505 4027 50  0000 C CNN
F 2 "" H 4500 4200 50  0001 C CNN
F 3 "" H 4500 4200 50  0001 C CNN
	1    4500 4200
	-1   0    0    -1  
$EndComp
Connection ~ 4500 4200
Wire Wire Line
	4500 4200 4200 4200
Wire Wire Line
	5550 5700 6350 5700
$Comp
L Device:R R3
U 1 1
P 4700 6650
F 0 "R3" V 4493 6650 50  0000 C CNN
F 1 "620" V 4584 6650 50  0000 C CNN
F 2 "Resistor_SMD:R_0805_2012Metric" V 4630 6650 50  0001 C CNN
F 3 "~" H 4700 6650 50  0001 C CNN
	1    4700 6650
	0    1    1    0   
$EndComp
$Comp
L Device:LED D2
U 1 1
P 5000 6650
F 0 "D2" H 4992 6395 50  0000 C CNN
F 1 "LED/blue" H 4992 6486 50  0000 C CNN
F 2 "Capacitor_SMD:C_0805_2012Metric" H 5000 6650 50  0001 C CNN
F 3 "~" H 5000 6650 50  0001 C CNN
	1    5000 6650
	-1   0    0    1   
$EndComp
Wire Wire Line
	3900 6650 4550 6650
Text Label 2550 4550 0    50   ~ 0
RXD02
Text Label 2550 4450 0    50   ~ 0
TXD02
Wire Wire Line
	1500 4550 1600 4550
$Comp
L power:GND #PWR06
U 1 1
P 1500 4550
F 0 "#PWR06" H 1500 4300 50  0001 C CNN
F 1 "GND" H 1505 4377 50  0000 C CNN
F 2 "" H 1500 4550 50  0001 C CNN
F 3 "" H 1500 4550 50  0001 C CNN
	1    1500 4550
	1    0    0    -1  
$EndComp
$Comp
L power:+3V3 #PWR05
U 1 1
P 1500 4450
F 0 "#PWR05" H 1500 4300 50  0001 C CNN
F 1 "+3V3" H 1515 4623 50  0000 C CNN
F 2 "" H 1500 4450 50  0001 C CNN
F 3 "" H 1500 4450 50  0001 C CNN
	1    1500 4450
	1    0    0    -1  
$EndComp
Wire Wire Line
	1600 4450 1500 4450
Wire Wire Line
	1950 1050 1950 1250
Wire Wire Line
	2400 2250 2400 2800
Wire Wire Line
	2250 1950 2250 2150
$Comp
L Mechanical:MountingHole H6
U 1 1
P 650 7600
F 0 "H6" H 750 7646 50  0000 L CNN
F 1 "MountingHole" H 750 7555 50  0000 L CNN
F 2 "MountingHole:MountingHole_3.2mm_M3_DIN965" H 650 7600 50  0001 C CNN
F 3 "" H 650 7600 50  0001 C CNN
	1    650  7600
	1    0    0    -1  
$EndComp
$Comp
L power:+12V #PWR040
U 1 1
P 9150 3550
F 0 "#PWR040" H 9150 3400 50  0001 C CNN
F 1 "+12V" H 9165 3723 50  0000 C CNN
F 2 "" H 9150 3550 50  0001 C CNN
F 3 "" H 9150 3550 50  0001 C CNN
	1    9150 3550
	1    0    0    -1  
$EndComp
Wire Wire Line
	9250 3550 9150 3550
Wire Wire Line
	9150 3050 9250 3050
$Comp
L power:GND #PWR039
U 1 1
P 9150 3050
F 0 "#PWR039" H 9150 2800 50  0001 C CNN
F 1 "GND" H 9155 2877 50  0000 C CNN
F 2 "" H 9150 3050 50  0001 C CNN
F 3 "" H 9150 3050 50  0001 C CNN
	1    9150 3050
	1    0    0    -1  
$EndComp
$Comp
L Switch:SW_Push SW1
U 1 1
P 3050 5550
F 0 "SW1" H 3004 5698 50  0000 L CNN
F 1 "SW_Push" H 2900 5450 50  0000 L CNN
F 2 "Button_Switch_SMD:SW_SPST_PTS645" H 3050 5750 50  0001 C CNN
F 3 "" H 3050 5750 50  0001 C CNN
	1    3050 5550
	1    0    0    -1  
$EndComp
$Sheet
S 1500 5350 750  550 
U 5CBA70A8
F0 "IMU" 50
F1 "IMU.sch" 50
F2 "+3V3" I L 1500 5450 50 
F3 "GND" B L 1500 5550 50 
F4 "SCL" B R 2250 5450 50 
F5 "SDA" B R 2250 5550 50 
$EndSheet
Wire Wire Line
	1400 5550 1500 5550
$Comp
L power:GND #PWR03
U 1 1
P 1400 5550
F 0 "#PWR03" H 1400 5300 50  0001 C CNN
F 1 "GND" H 1405 5377 50  0000 C CNN
F 2 "" H 1400 5550 50  0001 C CNN
F 3 "" H 1400 5550 50  0001 C CNN
	1    1400 5550
	1    0    0    -1  
$EndComp
$Comp
L power:+3V3 #PWR02
U 1 1
P 1400 5450
F 0 "#PWR02" H 1400 5300 50  0001 C CNN
F 1 "+3V3" H 1415 5623 50  0000 C CNN
F 2 "" H 1400 5450 50  0001 C CNN
F 3 "" H 1400 5450 50  0001 C CNN
	1    1400 5450
	1    0    0    -1  
$EndComp
Wire Wire Line
	1500 5450 1400 5450
Wire Wire Line
	5400 6650 5150 6650
Wire Wire Line
	6900 2200 6900 3000
Wire Wire Line
	7000 2400 8000 2400
Connection ~ 7000 2400
Wire Wire Line
	7000 2400 7000 3000
$Comp
L Connector_own:PTSM-Header-Horizontal-7 J3
U 1 1
P 7800 4950
F 0 "J3" H 7800 5365 50  0000 C CNN
F 1 "PTSM-Header-Horizontal-7" H 7800 5274 50  0000 C CNN
F 2 "Connector_own:1814896" H 7100 4550 50  0001 L CNN
F 3 "https://www.arrow.com/en/products/1814896/phoenix-contact" H 7100 4450 50  0001 L CNN
F 4 "Pluggable Terminal Blocks PTSM 0,5/ 7-HH-2,5- THR WH R44" H 7100 4350 50  0001 L CNN "Description"
F 5 "5" H 7100 4250 50  0001 L CNN "Height"
F 6 "651-1814896" H 7100 4150 50  0001 L CNN "Mouser Part Number"
F 7 "https://www.mouser.com/Search/Refine.aspx?Keyword=651-1814896" H 7100 4050 50  0001 L CNN "Mouser Price/Stock"
F 8 "Phoenix Contact" H 7100 3950 50  0001 L CNN "Manufacturer_Name"
F 9 "1814896" H 7100 3850 50  0001 L CNN "Manufacturer_Part_Number"
	1    7800 4950
	-1   0    0    1   
$EndComp
Wire Wire Line
	6900 4600 7400 4600
Wire Wire Line
	7050 5200 6900 5200
Wire Wire Line
	6900 800  4100 800 
Wire Wire Line
	3600 750  7000 750 
Wire Wire Line
	5000 2400 3600 2400
$Comp
L Connector_own:PTSM-Header-Horizontal-6 J1
U 1 1
P 1250 1650
F 0 "J1" V 1204 1878 50  0000 L CNN
F 1 "PTSM-Header-Horizontal-6" V 1295 1878 50  0000 L CNN
F 2 "Connector_own:1814883" H 550 1400 50  0001 L CNN
F 3 "https://www.arrow.com/en/products/1814883/phoenix-contact" H 550 1300 50  0001 L CNN
F 4 "Phoenix Contact PTSM Series, 2.5mm Pitch 6 Way 1 Row Right Angle PCB Terminal Block, Solder Termination, 6A" H 550 1200 50  0001 L CNN "Description"
F 5 "5" H 1900 1450 50  0001 L CNN "Height"
F 6 "651-1814883" H 550 1000 50  0001 L CNN "Mouser Part Number"
F 7 "https://www.mouser.com/Search/Refine.aspx?Keyword=651-1814883" H 550 900 50  0001 L CNN "Mouser Price/Stock"
F 8 "Phoenix Contact" H 550 800 50  0001 L CNN "Manufacturer_Name"
F 9 "1814883" H 550 700 50  0001 L CNN "Manufacturer_Part_Number"
	1    1250 1650
	0    1    1    0   
$EndComp
Wire Wire Line
	1150 1250 1250 1250
Connection ~ 1250 1250
Wire Wire Line
	1250 1250 1350 1250
Connection ~ 1350 1250
Wire Wire Line
	1350 1250 1950 1250
Wire Wire Line
	1250 2050 1250 2150
Wire Wire Line
	1250 2150 2250 2150
Wire Wire Line
	2700 1150 2200 1150
Wire Wire Line
	2200 1150 2200 2050
Wire Wire Line
	1350 2050 2200 2050
Wire Wire Line
	1150 2050 1150 2250
Wire Wire Line
	1150 2250 2400 2250
Wire Wire Line
	8200 4900 8200 4800
Wire Wire Line
	8300 4800 8200 4800
$Comp
L Connector_own:CCA-Header-Horizontal-4 J4
U 1 1
P 10900 4550
F 0 "J4" V 10854 4728 50  0000 L CNN
F 1 "CCA-Header-Horizontal-4" V 10945 4728 50  0000 L CNN
F 2 "Connector_own:1836366" H 10200 4300 50  0001 L CNN
F 3 "https://www.phoenixcontact.com/online/portal/us?uri=pxc-oc-itemdetail:pid=1836366&library=usen&pdfmode=direct&pdflanguage=en#Dimensions" H 10200 4200 50  0001 L CNN
F 4 "Pluggable Terminal Blocks CCA 2,5/ 4-G P20 THR" H 10200 4100 50  0001 L CNN "Description"
F 5 "8.72" H 10200 4000 50  0001 L CNN "Height"
F 6 "Phoenix Contact" H 10200 3900 50  0001 L CNN "Manufacturer_Name"
F 7 "1836366" H 10200 3800 50  0001 L CNN "Manufacturer_Part_Number"
F 8 "651-1836366" H 10200 3700 50  0001 L CNN "Mouser Part Number"
F 9 "https://www.mouser.com/Search/Refine.aspx?Keyword=651-1836366" H 10200 3600 50  0001 L CNN "Mouser Price/Stock"
	1    10900 4550
	0    -1   -1   0   
$EndComp
Wire Wire Line
	10350 5100 10950 5100
Wire Wire Line
	10950 5100 10950 4950
Connection ~ 10350 5100
Wire Wire Line
	10350 5100 10350 4550
Wire Wire Line
	10950 4150 11150 4150
Wire Wire Line
	11150 4150 11150 5300
Wire Wire Line
	11150 5300 10500 5300
Connection ~ 10500 5300
Wire Wire Line
	10500 5300 10500 6200
Wire Wire Line
	10850 4950 10400 4950
Wire Wire Line
	10400 4950 10400 4200
Wire Wire Line
	10400 4200 10350 4200
Wire Wire Line
	10350 4200 10350 4150
Connection ~ 10350 4150
Wire Wire Line
	10850 3550 10850 4150
Wire Wire Line
	10200 3550 10850 3550
Connection ~ 8200 4800
Wire Wire Line
	7150 6150 8300 6150
Wire Wire Line
	8200 5000 8300 5000
Wire Wire Line
	7400 5000 7050 5000
Wire Wire Line
	7050 5000 7050 5200
Wire Wire Line
	7400 4600 7400 4900
Wire Wire Line
	7150 5950 8200 5950
Wire Wire Line
	7400 5100 7400 5750
Wire Wire Line
	7150 5750 7400 5750
Wire Wire Line
	8200 5100 8200 5950
Wire Wire Line
	8300 5000 8300 6150
Wire Wire Line
	5850 5000 6050 5000
Wire Wire Line
	4100 4050 4100 4200
Wire Wire Line
	4850 4200 4850 4900
Wire Wire Line
	3900 5800 3900 6650
Wire Wire Line
	6000 2200 6000 2650
Text Label 3400 4900 2    50   ~ 0
PHY_RST
Text Label 6200 2600 0    50   ~ 0
PHY_RST
Wire Wire Line
	6200 2600 6200 2650
$Comp
L power:GND #PWR018
U 1 1
P 5400 6650
F 0 "#PWR018" H 5400 6400 50  0001 C CNN
F 1 "GND" H 5405 6477 50  0000 C CNN
F 2 "" H 5400 6650 50  0001 C CNN
F 3 "" H 5400 6650 50  0001 C CNN
	1    5400 6650
	1    0    0    -1  
$EndComp
$Comp
L power:GND #PWR07
U 1 1
P 3250 5550
F 0 "#PWR07" H 3250 5300 50  0001 C CNN
F 1 "GND" H 3255 5377 50  0000 C CNN
F 2 "" H 3250 5550 50  0001 C CNN
F 3 "" H 3250 5550 50  0001 C CNN
	1    3250 5550
	1    0    0    -1  
$EndComp
Wire Wire Line
	2800 5550 2850 5550
Wire Wire Line
	4000 5800 4000 6200
Wire Wire Line
	4000 6200 5550 6200
Wire Wire Line
	5550 6200 5550 5700
Text Label 4600 5000 0    50   ~ 0
M1_INB
Text Label 4600 5100 0    50   ~ 0
M1_INA
Text Label 7500 2400 0    50   ~ 0
RXD03
Text Label 7500 2500 0    50   ~ 0
TXD03
Wire Wire Line
	8800 2300 8800 5100
$Comp
L Connector:Conn_01x02_Male J2
U 1 1
P 7900 2750
F 0 "J2" V 8053 2563 50  0000 R CNN
F 1 "Conn_01x02_Male" V 7962 2563 50  0000 R CNN
F 2 "Connector_PinHeader_2.54mm:PinHeader_1x02_P2.54mm_Vertical" H 7900 2750 50  0001 C CNN
F 3 "~" H 7900 2750 50  0001 C CNN
	1    7900 2750
	0    -1   -1   0   
$EndComp
Wire Wire Line
	7900 2550 7900 2500
Wire Wire Line
	8000 2550 8000 2400
Text Label 4100 5800 3    50   ~ 0
M2_INA
Text Label 4200 5800 3    50   ~ 0
M2_INB
Wire Wire Line
	2800 4800 3400 4800
Wire Wire Line
	2800 4800 2800 5550
$Comp
L Virtual_own:Fiducial REF*4
U 1 1
P 1600 7650
F 0 "REF*4" H 1555 7700 50  0000 L CNN
F 1 "Fiducial" H 1600 7700 50  0001 C CNN
F 2 "Fiducial:Fiducial_1mm_Dia_2mm_Outer" H 1600 7650 50  0001 C CNN
F 3 "" H 1600 7650 50  0001 C CNN
	1    1600 7650
	1    0    0    -1  
$EndComp
$Comp
L Virtual_own:Fiducial REF*3
U 1 1
P 1600 7500
F 0 "REF*3" H 1555 7550 50  0000 L CNN
F 1 "Fiducial" H 1600 7550 50  0001 C CNN
F 2 "Fiducial:Fiducial_1mm_Dia_2mm_Outer" H 1600 7500 50  0001 C CNN
F 3 "" H 1600 7500 50  0001 C CNN
	1    1600 7500
	1    0    0    -1  
$EndComp
$Comp
L Virtual_own:Fiducial REF*2
U 1 1
P 1600 7350
F 0 "REF*2" H 1555 7400 50  0000 L CNN
F 1 "Fiducial" H 1600 7400 50  0001 C CNN
F 2 "Fiducial:Fiducial_1mm_Dia_2mm_Outer" H 1600 7350 50  0001 C CNN
F 3 "" H 1600 7350 50  0001 C CNN
	1    1600 7350
	1    0    0    -1  
$EndComp
$Comp
L Virtual_own:Fiducial REF*1
U 1 1
P 1600 7200
F 0 "REF*1" H 1555 7250 50  0000 L CNN
F 1 "Fiducial" H 1600 7250 50  0001 C CNN
F 2 "Fiducial:Fiducial_1mm_Dia_2mm_Outer" H 1600 7200 50  0001 C CNN
F 3 "" H 1600 7200 50  0001 C CNN
	1    1600 7200
	1    0    0    -1  
$EndComp
$EndSCHEMATC
